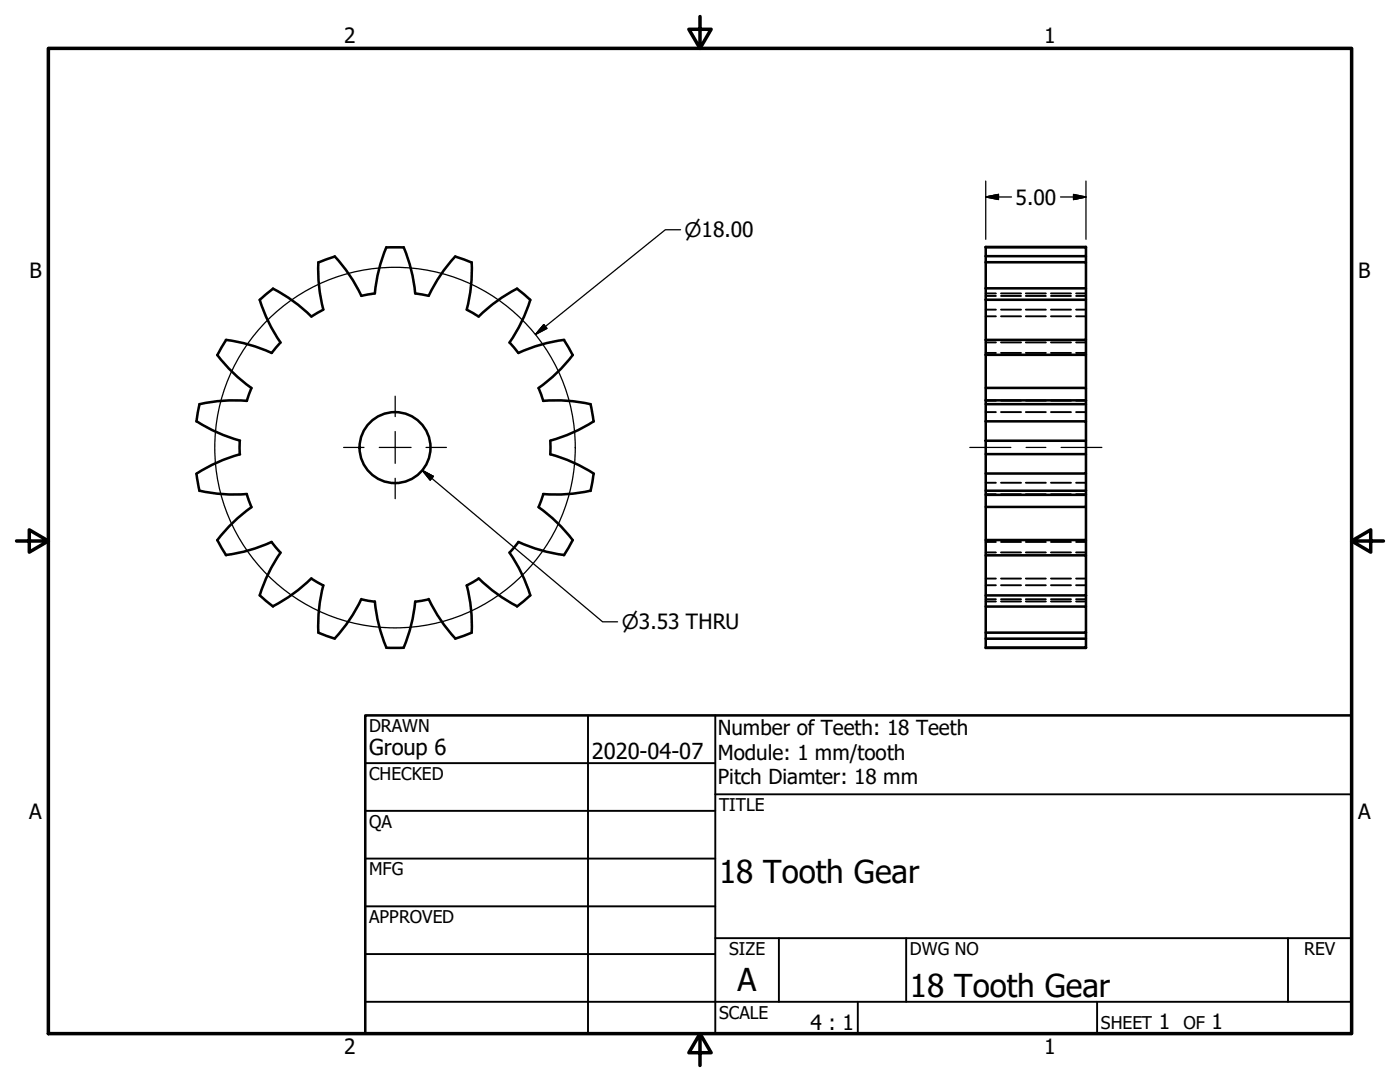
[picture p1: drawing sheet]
<svg xmlns="http://www.w3.org/2000/svg" width="279mm" height="216mm" viewBox="0 0 279 216" stroke-linecap="round" stroke-linejoin="round" font-family="sans-serif">
<!-- layer: Visible (ANSI) -->
<g fill="none" stroke="#000" stroke-width=".51">
<path d="M63.5 52.3a31.3 31.3 0 0 0 1 9.5M66.8 51.2a31.3 31.3 0 0 1 5.3 7.8M66.8 51.2l-3.3 1.2M74.8 58.6l-2.7 .4M77.1 49.4h3.5M77.1 49.3a31.3 31.3 0 0 0-2.3 9.2M80.6 49.3a32.4 32.4 0 0 1 2.3 9.3l2.7 .4a31.6 31.6 0 0 1 5.3-7.8M90.9 51.2l3.2 1.2M94.1 52.3a31.3 31.3 0 0 1-1 9.5M103.2 57.6l2.6 2.2a31.3 31.3 0 0 1-4.1 8.6M103.2 57.6a31.3 31.3 0 0 0-7.7 5.6M196.7 59.8h20v8h-20"/>
<path d="M196.7 52.3h20v5.2h-20M196.7 49.3h20v1.8h-20M216.7 49.3h-20v21.5M216.7 51.1v1.2M216.7 57.5v2.3M45.1 67.8l-1.7 3a32.1 32.1 0 0 0 6.8 6.6l-.9 2.6M49.3 80a31.3 31.3 0 0 0-9.5 .7M64.5 61.8l-2.3 1.3a32.8 32.8 0 0 0-7.7-5.5l-2.7 2.2a31.6 31.6 0 0 0 4.2 8.6l-1.8 2a31.9 31.9 0 0 0-9.1-2.6M93.2 61.8l2.3 1.4M101.7 68.4l1.7 2M107.5 77.4l.9 2.6a31.3 31.3 0 0 1 9.5 .7l.6 3.4M112.5 67.8l1.8 3a31.3 31.3 0 0 1-6.8 6.6"/>
<path d="M112.6 67.8a31.3 31.3 0 0 0-9.1 2.6M196.7 70.8v6.6h20v2.5M196.7 70.8h20v6.6M196.7 79.9v.7h20v-.7M196.7 77.4v2.5M196.7 79.9h20M216.7 67.8v3M39.2 94.5l.6 3.5M39.8 97.9a31.3 31.3 0 0 0 9.5 .7M39.8 80.7l-.6 3.4a31.3 31.3 0 0 0 8.7 3.8M47.8 88v2.7M47.9 90.6a31.3 31.3 0 0 0-8.7 3.9"/>
<path d="M49.3 98.6l.9 2.6a32.4 32.4 0 0 0-6.8 6.6M108.4 98.6l-.9 2.6a32.1 32.1 0 0 1 6.8 6.6M109.8 88v2.7a30.2 30.2 0 0 1 8.7 3.8M117.9 97.9a31.3 31.3 0 0 1-9.5 .7M118.5 94.5l-.6 3.5M118.5 84.1a31.3 31.3 0 0 1-8.7 3.8M196.7 97.9h20v3.3h-20zM196.7 84.1v3.8h20v2.7h-20v-2.7M196.7 84.1h20v3.8M196.7 90.6v3.9h20v-3.9M196.7 80.6v3.5M196.7 94.5v3.4"/>
<path d="M196.7 98.7h20M216.7 80.6v3.5M216.7 94.5v3.4M43.4 107.8l1.7 2.9a31.3 31.3 0 0 0 9.1-2.6M54.2 108.2l1.8 2.1a32.5 32.5 0 0 0-4.2 8.5l2.7 2.2M62.1 115.4a31.3 31.3 0 0 1-7.6 5.6M62.2 115.5l2.3 1.3M64.5 116.8a31.3 31.3 0 0 0-1 9.4l3.3 1.2a32.5 32.5 0 0 0 5.3-7.9M72.1 119.6l2.7 .5M85.5 119.6l-2.6 .5M85.6 119.5a31.3 31.3 0 0 0 5.3 7.9M93.1 116.8a31.3 31.3 0 0 1 1 9.4l-3.3 1.2"/>
<path d="M95.5 115.5l-2.3 1.3M95.5 115.4a31.3 31.3 0 0 0 7.7 5.6M103.4 108.2l-1.7 2.1a32.3 32.3 0 0 1 4.1 8.5l-2.6 2.2M103.4 108.1a31.3 31.3 0 0 0 9.2 2.6M114.3 107.8l-1.8 3M196.7 110.8h20v8h-20zM196.7 101.2v6.6h20v-6.6M196.7 107.8v3M196.7 118.8v2.2M216.7 107.8v3M216.7 118.8v2.2M74.8 120a31.3 31.3 0 0 0 2.3 9.2"/>
<path d="M77.1 129.2h3.5M82.9 120a31.3 31.3 0 0 1-2.3 9.2M196.7 127.4h20v1.8h-20zM196.7 121h20v5.2h-20zM196.7 126.2v1.2M196.7 129.2h20M216.7 126.2v1.2"/>
<circle cx="78.8" cy="89.3" r="7.1"/>
</g>
<!-- layer: Hidden (ANSI) -->
<g fill="none" stroke="#000" stroke-width=".38">
<path d="M196.7 59.1h2.1M196.7 58.5h2.1M199.8 59.1h4M199.8 58.5h4M204.7 59.1h4M204.7 58.5h4M209.7 59.1h4M209.7 58.5h4M214.8 59.1h1.9M214.8 58.5h1.9M196.7 79.9h2.1M196.7 70.4h2.1"/>
<path d="M196.7 68.3h2.1M196.7 63.1h2.1M196.7 61.8h2.1M199.8 79.9h4M199.8 70.4h4M199.8 68.3h4M199.8 63.1h4M199.8 61.8h4M204.7 79.9h4M204.7 70.4h4M204.7 68.3h4M204.7 63.1h4"/>
<path d="M204.7 61.8h4M209.7 79.9h4M209.7 70.4h4M209.7 68.3h4M209.7 63.1h4M209.7 61.8h4M214.8 79.9h1.9M214.8 70.4h1.9M214.8 68.3h1.9M214.8 63.1h1.9M214.8 61.8h1.9M196.7 98.6h2.1"/>
<path d="M196.7 82.2h2.1M196.7 96.3h2.1M199.8 98.6h4M199.8 82.2h4M199.8 96.3h4M204.7 98.6h4M204.7 82.2h4M204.7 96.3h4M209.7 98.6h4M209.7 82.2h4M209.7 96.3h4M214.8 98.6h1.9"/>
<path d="M214.8 82.2h1.9M214.8 96.3h1.9M196.7 119.6h2.1M196.7 116.8h2.1M196.7 115.4h2.1M196.7 110.2h2.1M196.7 108.1h2.1M199.8 119.6h4M199.8 116.8h4M199.8 115.4h4M199.8 110.2h4M199.8 108.1h4"/>
<path d="M204.7 119.6h4M204.7 116.8h4M204.7 115.4h4M204.7 110.2h4M204.7 108.1h4M209.7 119.6h4M209.7 116.8h4M209.7 115.4h4M209.7 110.2h4M209.7 108.1h4M214.8 119.6h1.9M214.8 116.8h1.9"/>
<path d="M214.8 115.4h1.9M214.8 110.2h1.9M214.8 108.1h1.9M196.7 120h2.1M199.8 120h4M204.7 120h4M209.7 120h4M214.8 120h1.9"/>
</g>
<!-- layer: Border (ANSI) -->
<path d="M9.7 9.7h260v196.5h-260zM139.7 3.3v6.4l-2.2-3.9h4.4l-2.2 3.9M3.3 107.9h6.4l-3.9-2.2v4.5l3.9-2.3M269.7 107.9l3.9 2.3v-4.5l-3.9 2.2h6.4M139.7 206.2l2.2 3.9h-4.4l2.2-3.9v6.4" fill="none" stroke="#000" stroke-width=".7"/>
<!-- layer: Title (ANSI) -->
<g fill="none" stroke="#000" stroke-width=".38">
<path d="M72.9 152.3h69.8M117.3 142.7v63.5M142.7 158.5h127M142.7 142.7v63.5M72.9 161.8h69.8M72.9 171.3h69.8M72.9 199.9h196.8M72.9 180.8h69.8M72.9 190.4h69.8M142.7 187.2h127M155.4 187.2v12.7M171.2 199.9v6.3"/>
<path d="M180.8 187.2v12.7M218.9 199.9v6.3M257 187.2v12.7"/>
</g>
<path d="M72.9 142.7h196.8v63.5h-196.8z" fill="none" stroke="#000" stroke-width=".51"/>
<!-- layer: Sketch Geometry (ANSI) -->
<circle cx="78.8" cy="89.3" r="36" fill="none" stroke="#000" stroke-width=".25"/>
<!-- layer: Center Mark (ANSI) -->
<path d="M78.9 79.1v4M68.6 89.3h4M75.7 89.3h6.3M78.9 86.1v6.4M78.9 95.4v4.1M85 89.3h4.1" fill="none" stroke="#000" stroke-width=".25"/>
<!-- layer: Centerline (ANSI) -->
<path d="M193.5 89.3h8.2M204.8 89.3h3.9M211.8 89.3h8.1" fill="none" stroke="#000" stroke-width=".25"/>
<!-- layer: Symbol (ANSI) -->
<path d="M84.3 93.9l2.2 1.2-.6 .7zM84.3 93.9l36 30.2h3" fill="none" stroke="#000" stroke-width=".25"/>
<path d="M84.3 93.9l2.2 1.2zM84.3 93.9l2.2 1.2-.6 .7z" fill="#000" stroke="#000" stroke-width=".25"/>
<!-- layer: Dimension (ANSI) -->
<path d="M196.7 39.3l2.6-.5v1zM196.7 39.3h5.2M196.7 36.1v11.7M211.6 39.3h5.1M214.2 38.8l2.5 .5-2.5 .5zM216.7 36.1v11.7M135.8 45.8h-3l-25.9 20.9M108.5 64.8l.7 .7-2.3 1.2z" fill="none" stroke="#000" stroke-width=".25"/>
<path d="M196.7 39.3l2.6-.5zM196.7 39.3l2.6-.5v1zM214.2 39.8l2.5-.5zM214.2 38.8l2.5 .5-2.5 .5zM108.5 64.8l-1.6 1.9zM108.5 64.8l.7 .7-2.3 1.2z" fill="#000" stroke="#000" stroke-width=".25"/>
<g font-size="6.3">
<text x="143.5" y="176.3">18 Tooth Gear</text>
<text x="147.2" y="197.7">A</text>
<text x="181.6" y="199">18 Tooth Gear</text>
</g>
<g font-size="4.4">
<text x="73.7" y="150.6">Group 6</text>
<text x="118.1" y="151.4">2020-04-07</text>
</g>
<g font-size="4.2">
<text x="68.7" y="8.6">2</text>
<text x="208.4" y="8.6">1</text>
<text x="202.7" y="40.8">5.00</text>
<text x="5.9" y="55.5">B</text>
<text x="271.1" y="55.5">B</text>
<text x="5.8" y="163.4">A</text>
<text x="271" y="163.4">A</text>
<text x="161.7" y="205.5">4 : 1</text>
<text x="231.3" y="205.4">1</text>
<text x="241.8" y="205.4">1</text>
<text x="68.7" y="210.3">2</text>
<text x="208.4" y="210.3">1</text>
</g>
<g font-size="4.1">
<text x="143.3" y="146.6">Number of Teeth: 18 Teeth</text>
<text x="143.3" y="151.6">Module: 1 mm/tooth</text>
<text x="143.3" y="156.5">Pitch Diamter: 18 mm</text>
</g>
<g font-size="4">
<text x="136.6" y="47.3">⌀18.00</text>
<text x="124.1" y="125.6">⌀3.53 THRU</text>
</g>
<g font-size="3.5">
<text x="73.7" y="146">DRAWN</text>
<text x="73.7" y="155.6">CHECKED</text>
<text x="143.5" y="161.8">TITLE</text>
<text x="73.7" y="165.2">QA</text>
<text x="73.7" y="174.7">MFG</text>
<text x="73.7" y="184.2">APPROVED</text>
<text x="145.5" y="190.6">SIZE</text>
<text x="181.6" y="190.6">DWG NO</text>
<text x="260.3" y="190.5">REV</text>
<text x="143.5" y="203.3">SCALE</text>
<text x="219.7" y="205.4">SHEET</text>
<text x="236.2" y="205.4">OF</text>
</g>
</svg>
